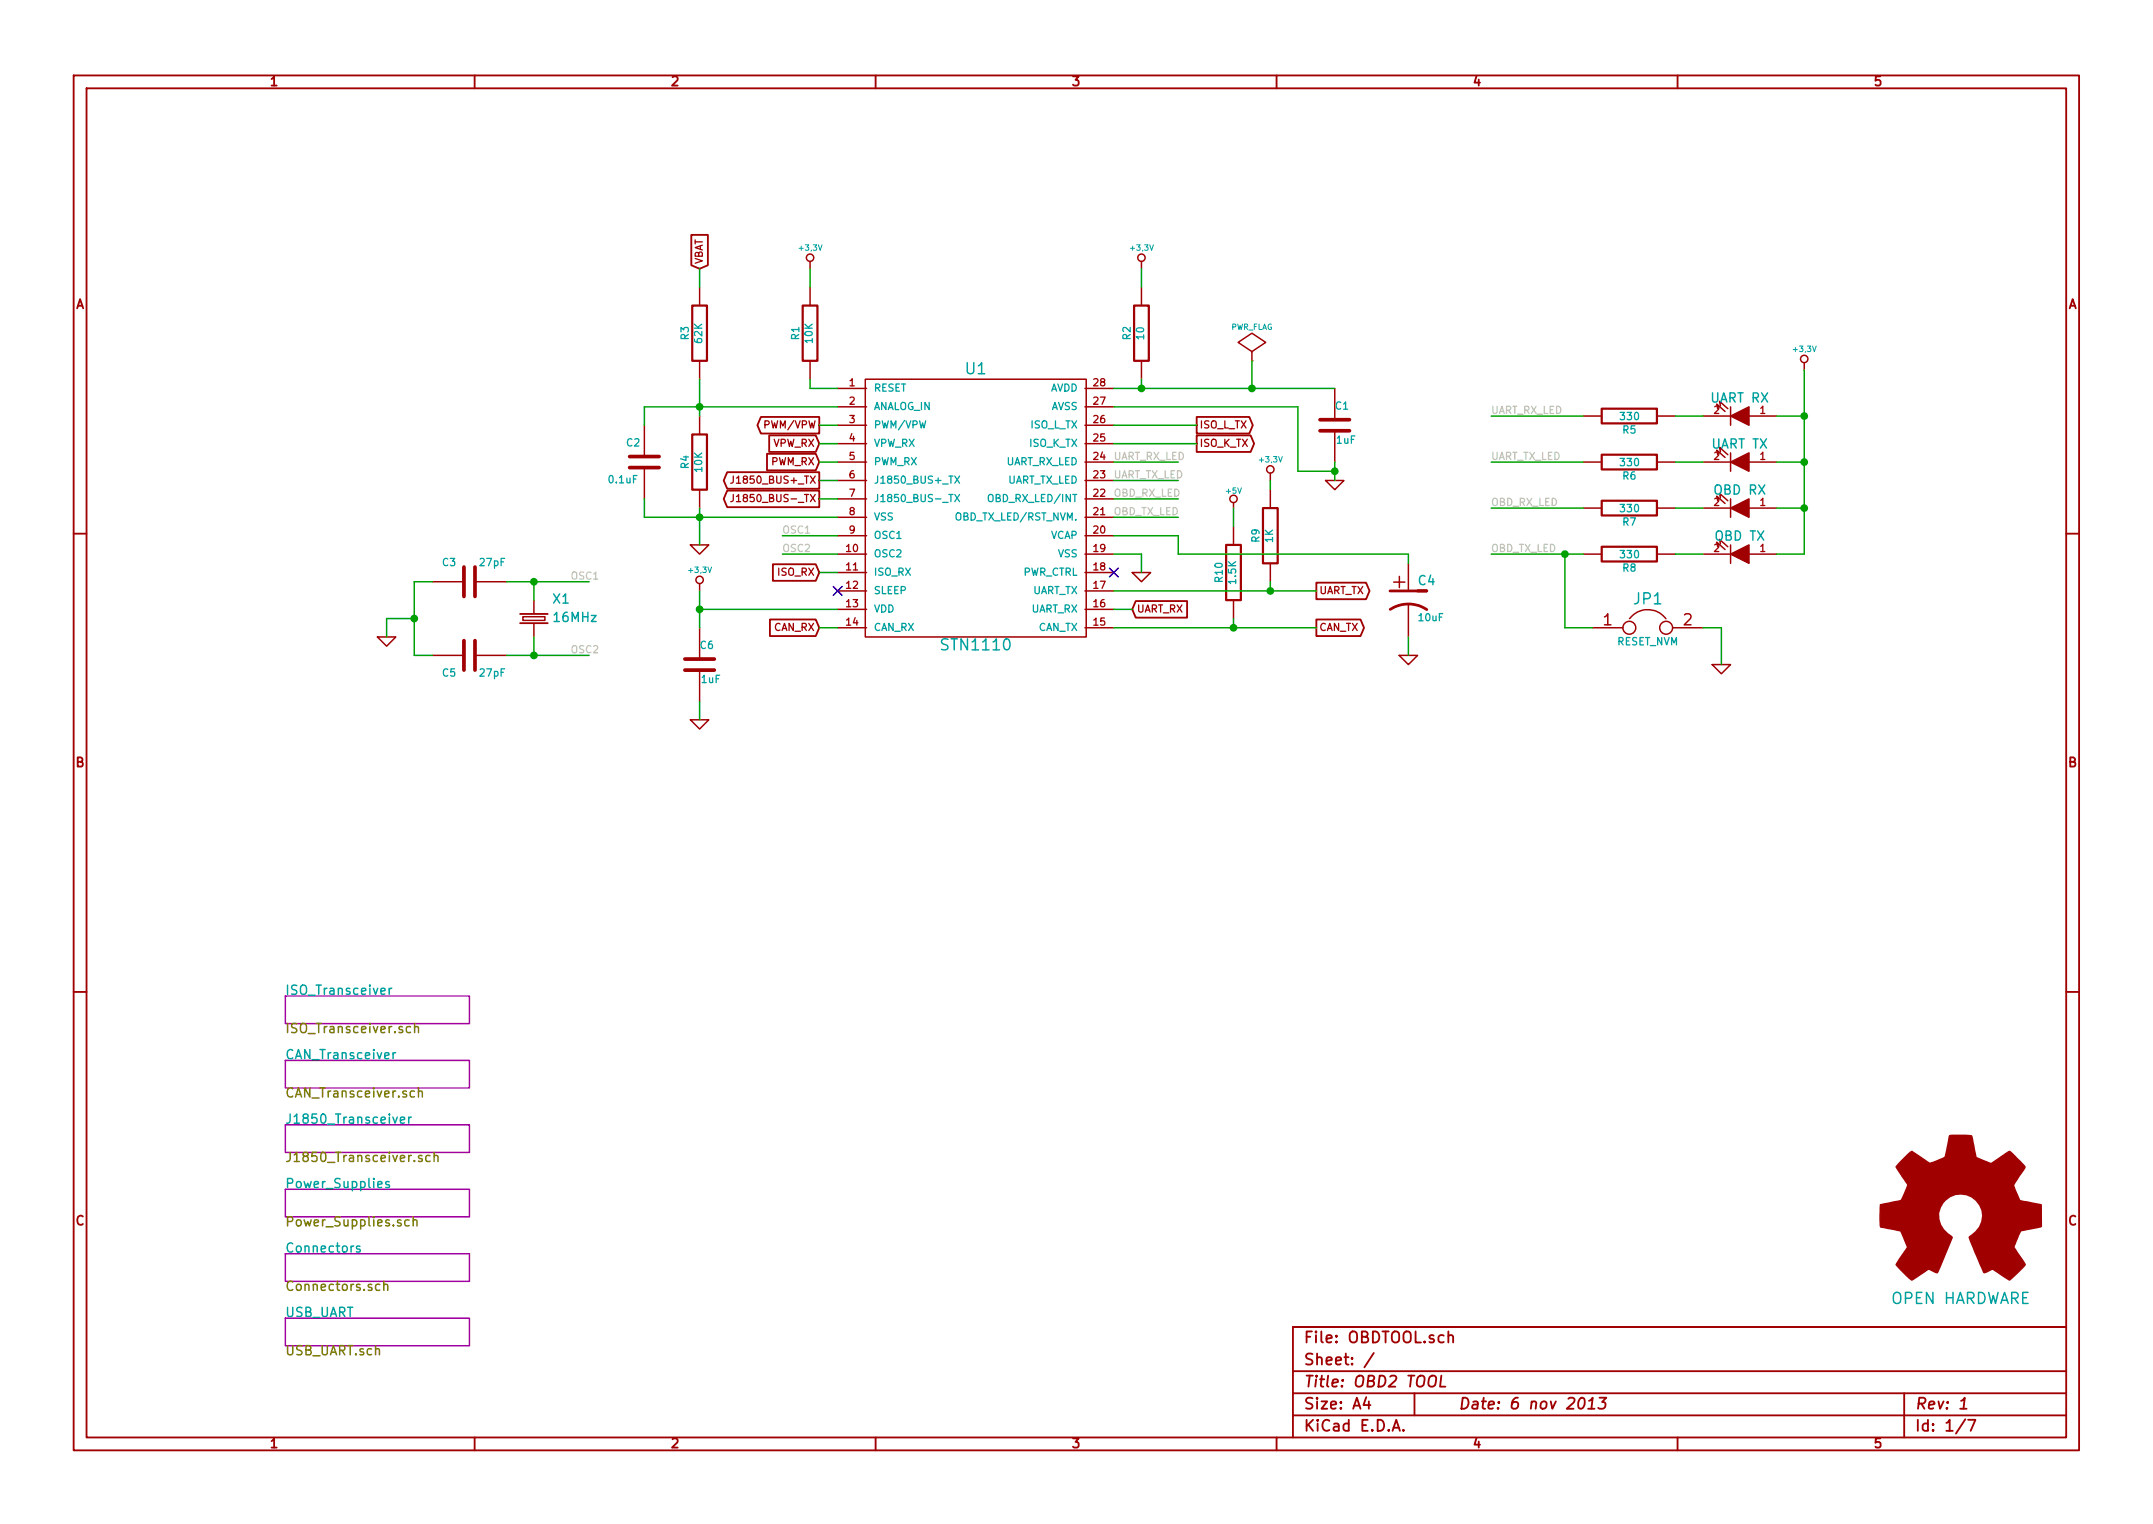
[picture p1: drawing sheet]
EESchema Schematic File Version 2
LIBS:power
LIBS:device
LIBS:transistors
LIBS:conn
LIBS:linear
LIBS:regul
LIBS:74xx
LIBS:cmos4000
LIBS:adc-dac
LIBS:memory
LIBS:xilinx
LIBS:special
LIBS:microcontrollers
LIBS:dsp
LIBS:microchip
LIBS:analog_switches
LIBS:motorola
LIBS:texas
LIBS:intel
LIBS:audio
LIBS:interface
LIBS:digital-audio
LIBS:philips
LIBS:display
LIBS:cypress
LIBS:siliconi
LIBS:opto
LIBS:atmel
LIBS:contrib
LIBS:valves
LIBS:stn1110
LIBS:74xgxx
LIBS:ac-dc
LIBS:brooktre
LIBS:cmos_ieee
LIBS:dc-dc
LIBS:display_lcd
LIBS:elec-unifil
LIBS:ftdi
LIBS:gennum
LIBS:graphic
LIBS:logo
LIBS:microchip_pic10mcu
LIBS:microchip_pic12mcu
LIBS:microchip_pic16mcu
LIBS:microchip1
LIBS:msp430
LIBS:nxp_armmcu
LIBS:pg-alimen
LIBS:pg-conn
LIBS:pg-diodi&transis
LIBS:pg-dissipatori
LIBS:pg-integrati
LIBS:pg-ottica
LIBS:pg-passivo
LIBS:pg-relay
LIBS:pg-sw
LIBS:powerint
LIBS:pspice
LIBS:references
LIBS:relays
LIBS:sensors
LIBS:stm8
LIBS:stm32
LIBS:supertex
LIBS:transf
LIBS:ttl_ieee
LIBS:video
LIBS:w_device
LIBS:lm339
LIBS:elm
LIBS:transistors_gaui
LIBS:ipc-7351-transistor
LIBS:ftdichip
LIBS:mm232r
LIBS:ncp699
LIBS:ref-packages
LIBS:OBDTOOL-cache
EELAYER 27 0
EELAYER END
$Descr A4 11693 8268
encoding utf-8
Sheet 1 7
Title "OBD2 TOOL"
Date "6 nov 2013"
Rev "1"
Comp ""
Comment1 ""
Comment2 ""
Comment3 ""
Comment4 ""
$EndDescr
$Comp
L STN1110 U1
U 1 1
P 5300 2850
F 0 "U1" H 5300 3700 60  0000 C CNN
F 1 "STN1110" H 5300 2200 60  0000 C CNN
F 2 "~" H 5300 2200 60  0000 C CNN
F 3 "~" H 5300 2200 60  0000 C CNN
	1    5300 2850
	1    0    0    -1  
$EndComp
$Comp
L R R1
U 1 1
P 4400 1800
F 0 "R1" V 4480 1800 40  0000 C CNN
F 1 "10K" V 4407 1801 40  0000 C CNN
F 2 "~" V 4330 1800 30  0000 C CNN
F 3 "~" H 4400 1800 30  0000 C CNN
	1    4400 1800
	-1   0    0    1   
$EndComp
$Comp
L +3,3V #PWR5
U 1 1
P 4400 1450
F 0 "#PWR5" H 4400 1410 30  0001 C CNN
F 1 "+3,3V" H 4400 1560 30  0000 C CNN
F 2 "" H 4400 1450 60  0000 C CNN
F 3 "" H 4400 1450 60  0000 C CNN
	1    4400 1450
	1    0    0    -1  
$EndComp
$Comp
L R R3
U 1 1
P 3800 1800
F 0 "R3" V 3880 1800 40  0000 C CNN
F 1 "62K" V 3807 1801 40  0000 C CNN
F 2 "~" V 3730 1800 30  0000 C CNN
F 3 "~" H 3800 1800 30  0000 C CNN
	1    3800 1800
	-1   0    0    1   
$EndComp
$Comp
L R R4
U 1 1
P 3800 2500
F 0 "R4" V 3880 2500 40  0000 C CNN
F 1 "10K" V 3807 2501 40  0000 C CNN
F 2 "~" V 3730 2500 30  0000 C CNN
F 3 "~" H 3800 2500 30  0000 C CNN
	1    3800 2500
	-1   0    0    1   
$EndComp
$Comp
L C C2
U 1 1
P 3500 2500
F 0 "C2" H 3400 2600 40  0000 L CNN
F 1 "0.1uF" H 3300 2400 40  0000 L CNN
F 2 "~" H 3538 2350 30  0000 C CNN
F 3 "~" H 3500 2500 60  0000 C CNN
	1    3500 2500
	1    0    0    -1  
$EndComp
$Comp
L GND #PWR2
U 1 1
P 3800 2950
F 0 "#PWR2" H 3800 2950 30  0001 C CNN
F 1 "GND" H 3800 2880 30  0001 C CNN
F 2 "" H 3800 2950 60  0000 C CNN
F 3 "" H 3800 2950 60  0000 C CNN
	1    3800 2950
	1    0    0    -1  
$EndComp
Text GLabel 3800 1450 1    39   Input ~ 0
VBAT
Text GLabel 4450 2300 0    39   Output ~ 0
PWM/VPW
Text GLabel 4450 2400 0    39   Input ~ 0
VPW_RX
Text GLabel 4450 2500 0    39   Input ~ 0
PWM_RX
Text GLabel 4450 2600 0    39   Output ~ 0
J1850_BUS+_TX
Text GLabel 4450 2700 0    39   Output ~ 0
J1850_BUS-_TX
$Comp
L QUARZO_PG X1
U 1 1
P 2900 3350
F 0 "X1" H 3000 3450 50  0000 L CNN
F 1 "16MHz" H 3000 3350 50  0000 L CNN
F 2 "~" H 2900 3350 60  0000 C CNN
F 3 "~" H 2900 3350 60  0000 C CNN
	1    2900 3350
	1    0    0    -1  
$EndComp
$Comp
L C C3
U 1 1
P 2550 3150
F 0 "C3" V 2450 3000 40  0000 L CNN
F 1 "27pF" V 2450 3200 40  0000 L CNN
F 2 "~" H 2588 3000 30  0000 C CNN
F 3 "~" H 2550 3150 60  0000 C CNN
	1    2550 3150
	0    1    1    0   
$EndComp
$Comp
L C C5
U 1 1
P 2550 3550
F 0 "C5" V 2650 3400 40  0000 L CNN
F 1 "27pF" V 2650 3600 40  0000 L CNN
F 2 "~" H 2588 3400 30  0000 C CNN
F 3 "~" H 2550 3550 60  0000 C CNN
	1    2550 3550
	0    1    1    0   
$EndComp
$Comp
L GND #PWR1
U 1 1
P 2100 3450
F 0 "#PWR1" H 2100 3450 30  0001 C CNN
F 1 "GND" H 2100 3380 30  0001 C CNN
F 2 "" H 2100 3450 60  0000 C CNN
F 3 "" H 2100 3450 60  0000 C CNN
	1    2100 3450
	1    0    0    -1  
$EndComp
Text GLabel 4450 3100 0    39   Input ~ 0
ISO_RX
Text GLabel 4450 3400 0    39   Input ~ 0
CAN_RX
$Comp
L C C6
U 1 1
P 3800 3600
F 0 "C6" H 3800 3700 40  0000 L CNN
F 1 "1uF" H 3806 3515 40  0000 L CNN
F 2 "~" H 3838 3450 30  0000 C CNN
F 3 "~" H 3800 3600 60  0000 C CNN
	1    3800 3600
	1    0    0    -1  
$EndComp
$Comp
L GND #PWR4
U 1 1
P 3800 3900
F 0 "#PWR4" H 3800 3900 30  0001 C CNN
F 1 "GND" H 3800 3830 30  0001 C CNN
F 2 "" H 3800 3900 60  0000 C CNN
F 3 "" H 3800 3900 60  0000 C CNN
	1    3800 3900
	1    0    0    -1  
$EndComp
Text GLabel 7150 3400 2    39   Output ~ 0
CAN_TX
$Comp
L R R10
U 1 1
P 6700 3100
F 0 "R10" V 6780 3100 40  0000 C CNN
F 1 "1.5K" V 6707 3101 40  0000 C CNN
F 2 "~" V 6630 3100 30  0000 C CNN
F 3 "~" H 6700 3100 30  0000 C CNN
	1    6700 3100
	-1   0    0    1   
$EndComp
$Comp
L R R9
U 1 1
P 6900 2900
F 0 "R9" V 6980 2900 40  0000 C CNN
F 1 "1K" V 6907 2901 40  0000 C CNN
F 2 "~" V 6830 2900 30  0000 C CNN
F 3 "~" H 6900 2900 30  0000 C CNN
	1    6900 2900
	-1   0    0    1   
$EndComp
$Comp
L +5V #PWR8
U 1 1
P 6700 2750
F 0 "#PWR8" H 6700 2840 20  0001 C CNN
F 1 "+5V" H 6700 2840 30  0000 C CNN
F 2 "" H 6700 2750 60  0000 C CNN
F 3 "" H 6700 2750 60  0000 C CNN
	1    6700 2750
	1    0    0    -1  
$EndComp
Text GLabel 6150 3300 2    39   Input ~ 0
UART_RX
Text GLabel 7150 3200 2    39   Output ~ 0
UART_TX
$Comp
L +3,3V #PWR9
U 1 1
P 6900 2600
F 0 "#PWR9" H 6900 2560 30  0001 C CNN
F 1 "+3,3V" H 6900 2710 30  0000 C CNN
F 2 "" H 6900 2600 60  0000 C CNN
F 3 "" H 6900 2600 60  0000 C CNN
	1    6900 2600
	1    0    0    -1  
$EndComp
$Comp
L GND #PWR7
U 1 1
P 6200 3100
F 0 "#PWR7" H 6200 3100 30  0001 C CNN
F 1 "GND" H 6200 3030 30  0001 C CNN
F 2 "" H 6200 3100 60  0000 C CNN
F 3 "" H 6200 3100 60  0000 C CNN
	1    6200 3100
	1    0    0    -1  
$EndComp
$Comp
L CP1 C4
U 1 1
P 7650 3250
F 0 "C4" H 7700 3350 50  0000 L CNN
F 1 "10uF" H 7700 3150 39  0000 L CNN
F 2 "~" H 7650 3250 60  0000 C CNN
F 3 "~" H 7650 3250 60  0000 C CNN
	1    7650 3250
	1    0    0    -1  
$EndComp
$Comp
L GND #PWR11
U 1 1
P 7650 3550
F 0 "#PWR11" H 7650 3550 30  0001 C CNN
F 1 "GND" H 7650 3480 30  0001 C CNN
F 2 "" H 7650 3550 60  0000 C CNN
F 3 "" H 7650 3550 60  0000 C CNN
	1    7650 3550
	1    0    0    -1  
$EndComp
$Comp
L R R5
U 1 1
P 8850 2250
F 0 "R5" V 8930 2250 40  0000 C CNN
F 1 "330" V 8857 2251 40  0000 C CNN
F 2 "~" V 8780 2250 30  0000 C CNN
F 3 "~" H 8850 2250 30  0000 C CNN
	1    8850 2250
	0    1    1    0   
$EndComp
$Comp
L R R6
U 1 1
P 8850 2500
F 0 "R6" V 8930 2500 40  0000 C CNN
F 1 "330" V 8857 2501 40  0000 C CNN
F 2 "~" V 8780 2500 30  0000 C CNN
F 3 "~" H 8850 2500 30  0000 C CNN
	1    8850 2500
	0    1    1    0   
$EndComp
$Comp
L R R7
U 1 1
P 8850 2750
F 0 "R7" V 8930 2750 40  0000 C CNN
F 1 "330" V 8857 2751 40  0000 C CNN
F 2 "~" V 8780 2750 30  0000 C CNN
F 3 "~" H 8850 2750 30  0000 C CNN
	1    8850 2750
	0    1    1    0   
$EndComp
$Comp
L R R8
U 1 1
P 8850 3000
F 0 "R8" V 8930 3000 40  0000 C CNN
F 1 "330" V 8857 3001 40  0000 C CNN
F 2 "~" V 8780 3000 30  0000 C CNN
F 3 "~" H 8850 3000 30  0000 C CNN
	1    8850 3000
	0    1    1    0   
$EndComp
$Comp
L LED LED1
U 1 1
P 9450 2250
F 0 "LED1" H 9200 2200 50  0001 C CNN
F 1 "UART RX" H 9450 2150 50  0000 C CNN
F 2 "~" H 9450 2250 60  0001 C CNN
F 3 "~" H 9450 2250 60  0001 C CNN
	1    9450 2250
	-1   0    0    1   
$EndComp
$Comp
L LED LED2
U 1 1
P 9450 2500
F 0 "LED2" H 9200 2450 50  0001 C CNN
F 1 "UART TX" H 9450 2400 50  0000 C CNN
F 2 "~" H 9450 2500 60  0001 C CNN
F 3 "~" H 9450 2500 60  0001 C CNN
	1    9450 2500
	-1   0    0    1   
$EndComp
$Comp
L LED LED3
U 1 1
P 9450 2750
F 0 "LED3" H 9200 2700 50  0001 C CNN
F 1 "OBD RX" H 9450 2650 50  0000 C CNN
F 2 "~" H 9450 2750 60  0001 C CNN
F 3 "~" H 9450 2750 60  0001 C CNN
	1    9450 2750
	-1   0    0    1   
$EndComp
$Comp
L LED LED4
U 1 1
P 9450 3000
F 0 "LED4" H 9200 2950 50  0001 C CNN
F 1 "OBD TX" H 9450 2900 50  0000 C CNN
F 2 "~" H 9450 3000 60  0001 C CNN
F 3 "~" H 9450 3000 60  0001 C CNN
	1    9450 3000
	-1   0    0    1   
$EndComp
$Comp
L +3,3V #PWR13
U 1 1
P 9800 2000
F 0 "#PWR13" H 9800 1960 30  0001 C CNN
F 1 "+3,3V" H 9800 2110 30  0000 C CNN
F 2 "" H 9800 2000 60  0000 C CNN
F 3 "" H 9800 2000 60  0000 C CNN
	1    9800 2000
	1    0    0    -1  
$EndComp
Text GLabel 6500 2400 2    39   Output ~ 0
ISO_K_TX
Text GLabel 6500 2300 2    39   Output ~ 0
ISO_L_TX
$Comp
L +3,3V #PWR6
U 1 1
P 6200 1450
F 0 "#PWR6" H 6200 1410 30  0001 C CNN
F 1 "+3,3V" H 6200 1560 30  0000 C CNN
F 2 "" H 6200 1450 60  0000 C CNN
F 3 "" H 6200 1450 60  0000 C CNN
	1    6200 1450
	1    0    0    -1  
$EndComp
$Comp
L R R2
U 1 1
P 6200 1800
F 0 "R2" V 6280 1800 40  0000 C CNN
F 1 "10" V 6207 1801 40  0000 C CNN
F 2 "~" V 6130 1800 30  0000 C CNN
F 3 "~" H 6200 1800 30  0000 C CNN
	1    6200 1800
	-1   0    0    1   
$EndComp
$Comp
L C C1
U 1 1
P 7250 2300
F 0 "C1" H 7250 2400 40  0000 L CNN
F 1 "1uF" H 7256 2215 40  0000 L CNN
F 2 "~" H 7288 2150 30  0000 C CNN
F 3 "~" H 7250 2300 60  0000 C CNN
	1    7250 2300
	1    0    0    -1  
$EndComp
$Comp
L GND #PWR10
U 1 1
P 7250 2600
F 0 "#PWR10" H 7250 2600 30  0001 C CNN
F 1 "GND" H 7250 2530 30  0001 C CNN
F 2 "" H 7250 2600 60  0000 C CNN
F 3 "" H 7250 2600 60  0000 C CNN
	1    7250 2600
	1    0    0    -1  
$EndComp
Text Label 3100 3150 0    39   ~ 0
OSC1
Text Label 4250 2900 0    39   ~ 0
OSC1
Text Label 3100 3550 0    39   ~ 0
OSC2
Text Label 4250 3000 0    39   ~ 0
OSC2
Text Label 6050 2500 0    39   ~ 0
UART_RX_LED
Text Label 8100 2250 0    39   ~ 0
UART_RX_LED
Text Label 6050 2600 0    39   ~ 0
UART_TX_LED
Text Label 8100 2500 0    39   ~ 0
UART_TX_LED
Text Label 6050 2700 0    39   ~ 0
OBD_RX_LED
Text Label 8100 2750 0    39   ~ 0
OBD_RX_LED
Text Label 6050 2800 0    39   ~ 0
OBD_TX_LED
Text Label 8100 3000 0    39   ~ 0
OBD_TX_LED
$Comp
L +3,3V #PWR3
U 1 1
P 3800 3200
F 0 "#PWR3" H 3800 3160 30  0001 C CNN
F 1 "+3,3V" H 3800 3310 30  0000 C CNN
F 2 "" H 3800 3200 60  0000 C CNN
F 3 "" H 3800 3200 60  0000 C CNN
	1    3800 3200
	1    0    0    -1  
$EndComp
$Comp
L JUMPER JP1
U 1 1
P 8950 3400
F 0 "JP1" H 8950 3550 60  0000 C CNN
F 1 "RESET_NVM" H 8950 3320 40  0000 C CNN
F 2 "~" H 8950 3400 60  0000 C CNN
F 3 "~" H 8950 3400 60  0000 C CNN
	1    8950 3400
	1    0    0    -1  
$EndComp
$Comp
L GND #PWR12
U 1 1
P 9350 3600
F 0 "#PWR12" H 9350 3600 30  0001 C CNN
F 1 "GND" H 9350 3530 30  0001 C CNN
F 2 "" H 9350 3600 60  0000 C CNN
F 3 "" H 9350 3600 60  0000 C CNN
	1    9350 3600
	1    0    0    -1  
$EndComp
NoConn ~ 6050 3100
NoConn ~ 4550 3200
$Sheet
S 1550 5400 1000 150 
U 52768F95
F0 "ISO_Transceiver" 50
F1 "ISO_Transceiver.sch" 50
$EndSheet
$Sheet
S 1550 5750 1000 150 
U 52771692
F0 "CAN_Transceiver" 50
F1 "CAN_Transceiver.sch" 50
$EndSheet
$Sheet
S 1550 6100 1000 150 
U 52771A71
F0 "J1850_Transceiver" 50
F1 "J1850_Transceiver.sch" 50
$EndSheet
$Sheet
S 1550 6450 1000 150 
U 52771C41
F0 "Power_Supplies" 50
F1 "Power_Supplies.sch" 50
$EndSheet
$Sheet
S 1550 6800 1000 150 
U 52771D96
F0 "Connectors" 50
F1 "Connectors.sch" 50
$EndSheet
$Sheet
S 1550 7150 1000 150 
U 52771D98
F0 "USB_UART" 50
F1 "USB_UART.sch" 50
$EndSheet
$Comp
L OPEN_HARDWARE_2 LOGO1
U 1 1
P 10650 6600
F 0 "LOGO1" H 10650 7100 60  0001 C CNN
F 1 "OPEN HARDWARE" H 10650 6150 60  0000 C CNN
F 2 "" H 10650 6600 60  0000 C CNN
F 3 "" H 10650 6600 60  0000 C CNN
	1    10650 6600
	1    0    0    -1  
$EndComp
Wire Wire Line
	4400 2050 4400 2100
Wire Wire Line
	4400 2100 4550 2100
Wire Wire Line
	4400 1550 4400 1450
Wire Wire Line
	3800 2250 3800 2050
Wire Wire Line
	3800 2750 3800 2950
Wire Wire Line
	3500 2700 3500 2800
Wire Wire Line
	3500 2800 4550 2800
Connection ~ 3800 2800
Wire Wire Line
	3500 2200 4550 2200
Connection ~ 3800 2200
Wire Wire Line
	3500 2200 3500 2300
Wire Wire Line
	4450 2300 4550 2300
Wire Wire Line
	2900 3250 2900 3150
Wire Wire Line
	2750 3150 3200 3150
Wire Wire Line
	2900 3450 2900 3550
Wire Wire Line
	2750 3550 3200 3550
Wire Wire Line
	2350 3150 2250 3150
Wire Wire Line
	2250 3150 2250 3550
Wire Wire Line
	2250 3550 2350 3550
Wire Wire Line
	2100 3350 2250 3350
Connection ~ 2250 3350
Connection ~ 2900 3550
Connection ~ 2900 3150
Wire Wire Line
	3800 3800 3800 3900
Wire Wire Line
	7150 3200 6050 3200
Wire Wire Line
	6900 3150 6900 3200
Connection ~ 6900 3200
Wire Wire Line
	6050 3000 6200 3000
Wire Wire Line
	6200 3000 6200 3100
Wire Wire Line
	7650 3550 7650 3450
Wire Wire Line
	9100 2250 9250 2250
Wire Wire Line
	9100 2500 9250 2500
Wire Wire Line
	9100 2750 9250 2750
Wire Wire Line
	9250 3000 9100 3000
Wire Wire Line
	6050 3400 7150 3400
Wire Wire Line
	6050 2100 7250 2100
Wire Wire Line
	6200 2100 6200 2050
Wire Wire Line
	6200 1550 6200 1450
Wire Wire Line
	7250 2500 7250 2600
Connection ~ 6200 2100
Wire Wire Line
	6050 2200 7050 2200
Wire Wire Line
	7050 2200 7050 2550
Wire Wire Line
	7050 2550 7250 2550
Connection ~ 7250 2550
Wire Wire Line
	6150 3300 6050 3300
Wire Wire Line
	4550 2600 4450 2600
Wire Wire Line
	4550 2500 4450 2500
Wire Wire Line
	4550 2700 4450 2700
Wire Wire Line
	4550 3400 4450 3400
Wire Wire Line
	4450 3100 4550 3100
Wire Wire Line
	4550 2400 4450 2400
Wire Wire Line
	4550 2900 4250 2900
Wire Wire Line
	4550 3000 4250 3000
Wire Wire Line
	6050 2500 6400 2500
Wire Wire Line
	6050 2600 6400 2600
Wire Wire Line
	6050 2700 6400 2700
Wire Wire Line
	6050 2800 6400 2800
Wire Wire Line
	8600 2250 8100 2250
Wire Wire Line
	8600 2500 8100 2500
Wire Wire Line
	8600 2750 8100 2750
Wire Wire Line
	8600 3000 8100 3000
Wire Wire Line
	7650 3050 7650 3000
Wire Wire Line
	7650 3000 6400 3000
Wire Wire Line
	6400 3000 6400 2900
Wire Wire Line
	6400 2900 6050 2900
Wire Wire Line
	3800 1550 3800 1450
Wire Wire Line
	3800 3200 3800 3400
Wire Wire Line
	3800 3300 4550 3300
Connection ~ 3800 3300
Wire Wire Line
	9250 3400 9350 3400
Wire Wire Line
	9350 3400 9350 3600
Wire Wire Line
	8500 3400 8650 3400
Wire Wire Line
	8500 3400 8500 3000
Connection ~ 8500 3000
Wire Wire Line
	6900 2650 6900 2600
Wire Wire Line
	6500 2400 6050 2400
Wire Wire Line
	6050 2300 6500 2300
Wire Wire Line
	6700 3350 6700 3400
Connection ~ 6700 3400
Wire Wire Line
	9650 3000 9800 3000
Wire Wire Line
	9800 3000 9800 2000
Wire Wire Line
	9650 2750 9800 2750
Connection ~ 9800 2750
Wire Wire Line
	9650 2500 9800 2500
Connection ~ 9800 2500
Wire Wire Line
	9650 2250 9800 2250
Connection ~ 9800 2250
Wire Wire Line
	6700 2850 6700 2750
Wire Wire Line
	2100 3350 2100 3450
$Comp
L PWR_FLAG #FLG1
U 1 1
P 6800 1950
F 0 "#FLG1" H 6800 2045 30  0001 C CNN
F 1 "PWR_FLAG" H 6800 2130 30  0000 C CNN
F 2 "" H 6800 1950 60  0000 C CNN
F 3 "" H 6800 1950 60  0000 C CNN
	1    6800 1950
	1    0    0    -1  
$EndComp
Wire Wire Line
	6800 1950 6800 2100
Connection ~ 6800 2100
$EndSCHEMATC
